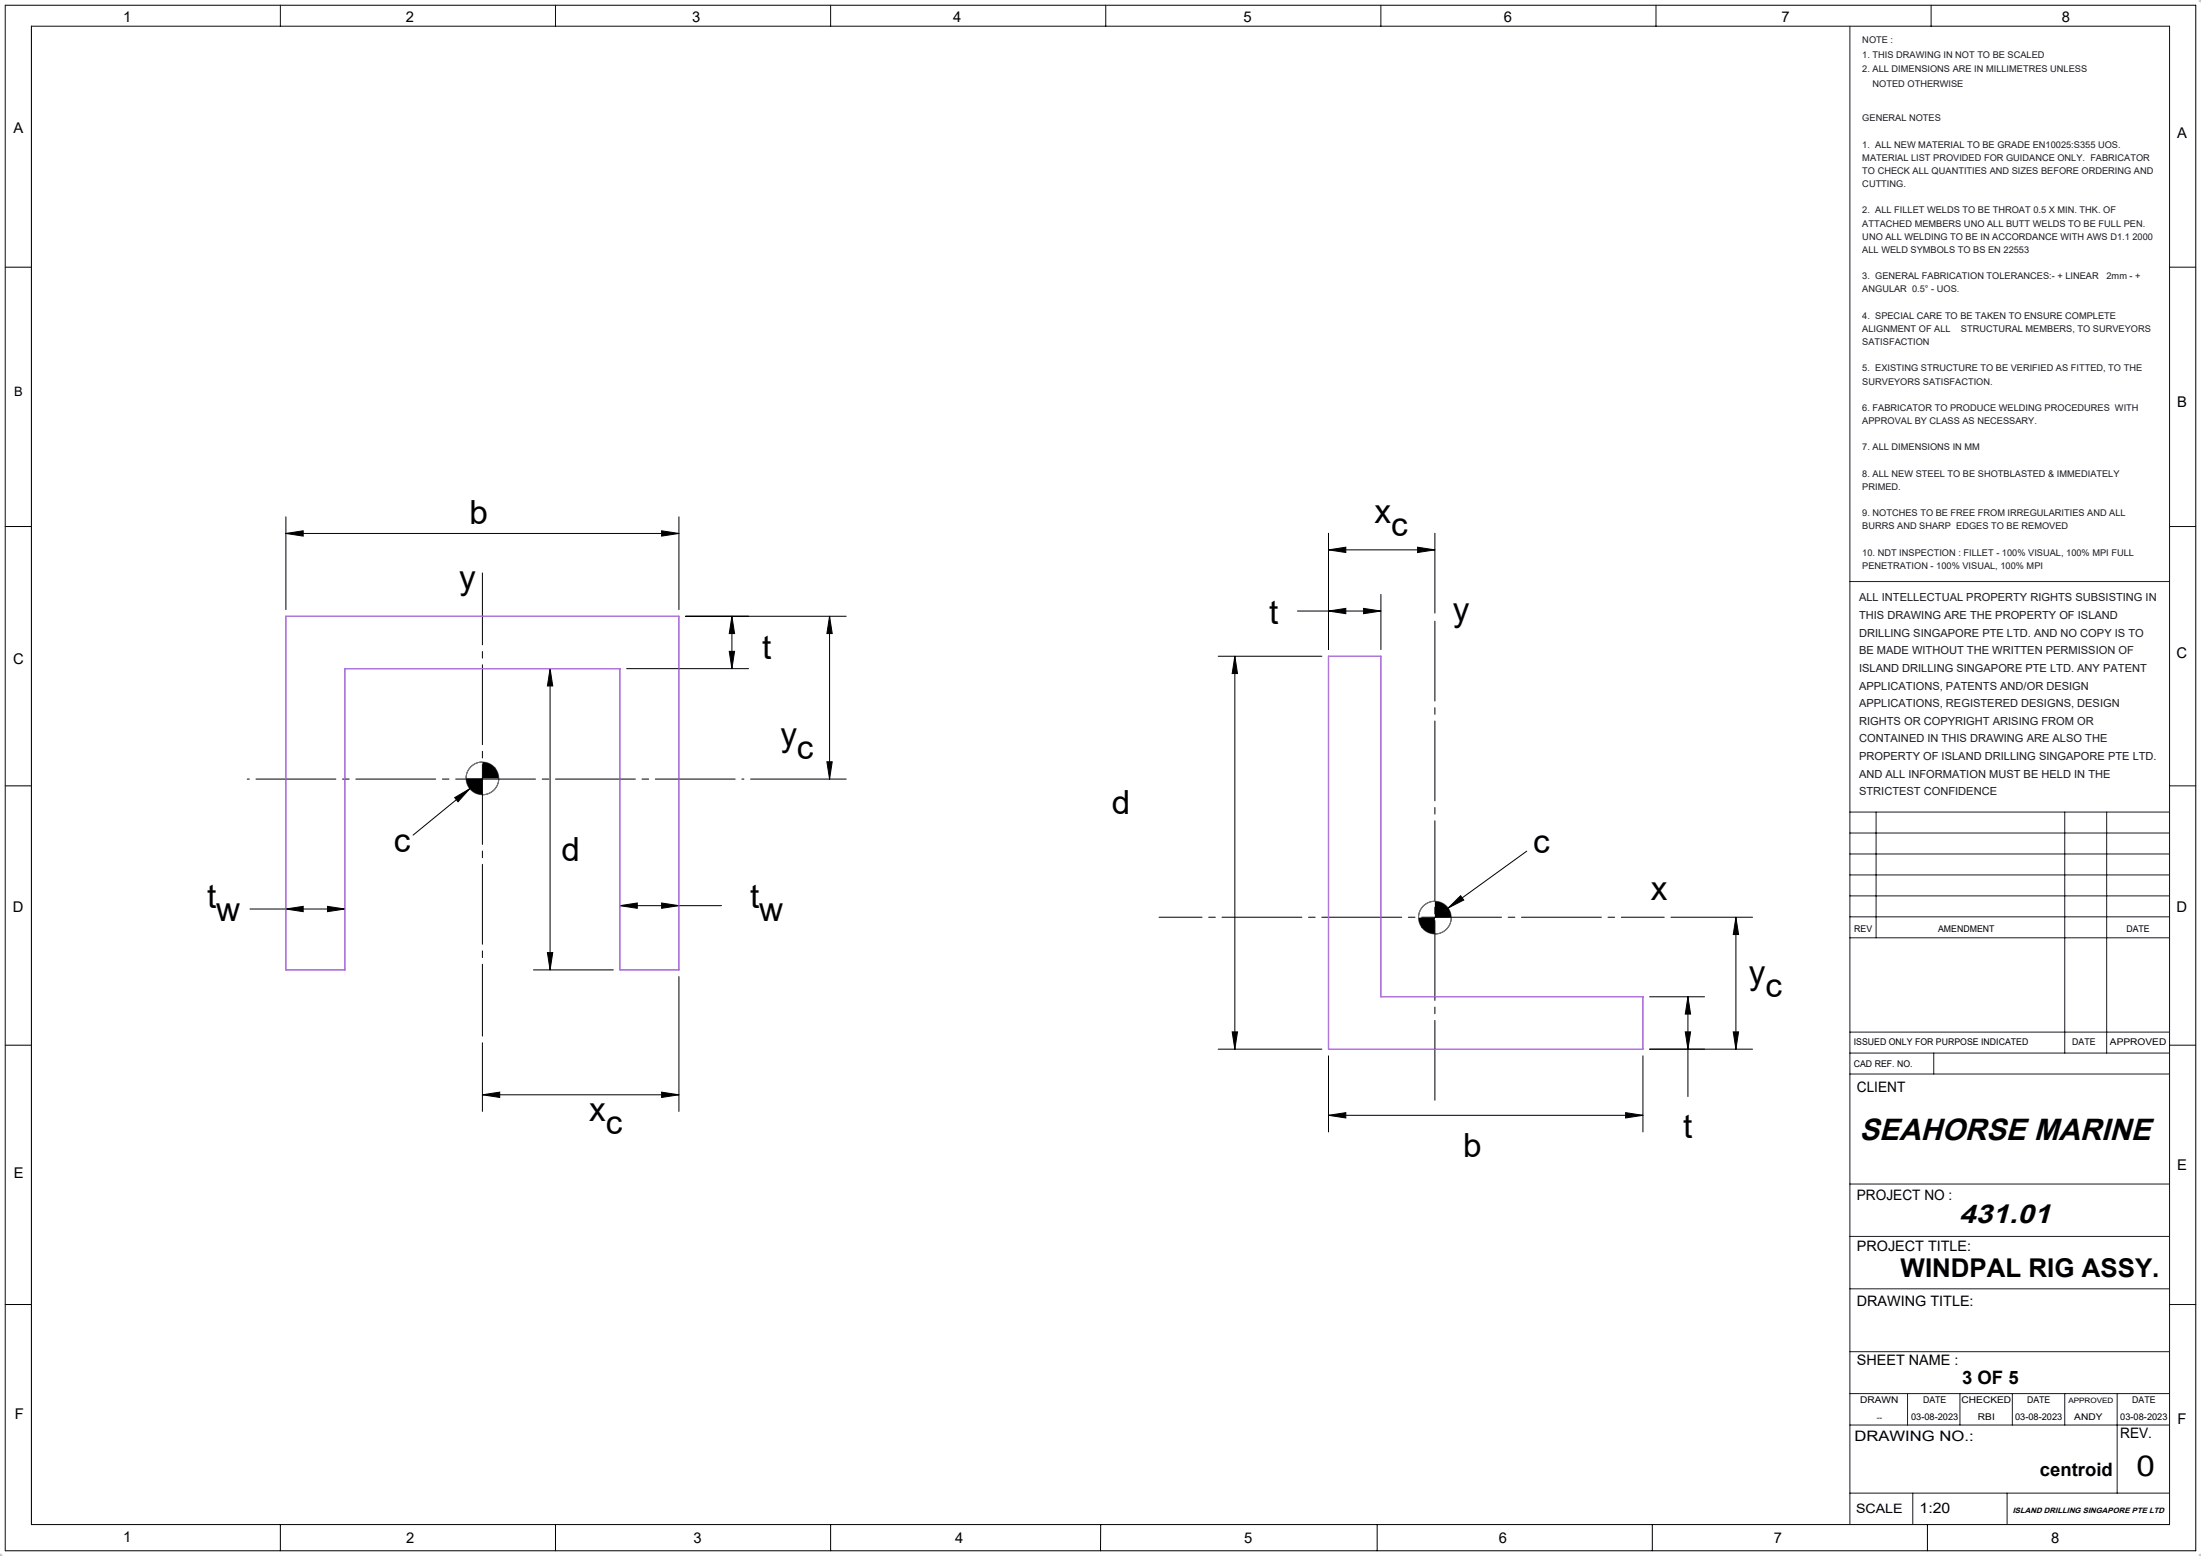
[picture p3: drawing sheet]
<svg xmlns="http://www.w3.org/2000/svg" width="420mm" height="297mm" viewBox="0 0 420 297" stroke-linecap="round" stroke-linejoin="round" font-family="sans-serif">
<g fill="none" stroke="#000" stroke-width=".19">
<path d="M1 1h418v295h-418M1 51h5M54.6 98.6v17.8M129.6 98.6v17.8M1 100.5h5M54.6 101.8l3.3-.5v1zM54.6 101.8h75M126.3 101.3l3.3 .5-3.3 .5zM130.8 117.6h30.7M139.7 117.6v10M139.7 117.6l.5 3.3h-1zM158.3 117.6v31.1"/>
<path d="M158.3 117.6l.5 3.3h-1zM247.6 116.6h15.9M253.5 105l3.3-.6v1.1zM253.5 116.6l3.3-.5v1zM253.5 101.8v22.2M253.5 105h20.3M260.2 116.1l3.3 .5-3.3 .5zM263.5 113.5v10.5M270.5 104.4l3.3 .6-3.3 .5zM273.8 101.8v15.2M105 127.6v57.5M105 127.6l.5 3.3h-1z"/>
<path d="M119.6 127.6h23.2M139.2 124.3h1l-.5 3.3zM232.5 125.3h19.7M235.6 125.3l.5 3.3h-1zM235.6 125.3v75M1 150h5M86.8 152.3l2.8-1.7-2.2 2.4zM92.1 145.4a3.1 3.1 0 0 0-3.2 3.2M94.5 146.6l-15.7 12.8M95.2 148.6a3.1 3.1 0 0 1-3.1 3.1M143.2 148.7h18.3M157.8 145.4h1l-.5 3.3z"/>
<path d="M47.7 173.5h18.1M54.6 173.5l3.3-.5v1zM62.5 173l3.3 .5-3.3 .5zM118.3 172.9l3.3-.5v1zM118.3 172.9h19.4M126.3 172.4l3.3 .5-3.3 .5zM273.8 172a3.1 3.1 0 0 0-3.1 3.2M276.3 173.3l2.4-2.3 .6 .8zM276.9 175.2a3.1 3.1 0 0 1-3.1 3.1M291.3 162.5l-20 14.5M318.9 175.1h15.5M331.2 175.1l.6 3.3h-1.1z"/>
<path d="M331.2 175.1v25.2M1 199.5h5M92.1 199v13.1M101.8 185.1h15.2M104.5 181.8h1l-.5 3.3zM129.6 186.4v25.7M235.1 197h1l-.5 3.3zM314.8 190.3h10.5M321.6 197h1l-.5 3.3zM322.1 190.3v19M322.1 190.3l.5 3.3h-1zM330.7 197h1.1l-.6 3.3z"/>
<path d="M92.1 209l3.3-.5v1zM92.1 209h37.5M126.3 208.5l3.3 .5-3.3 .5zM232.5 200.3h19.7M253.5 212.9l3.3-.5v1zM253.5 201.5v14.6M253.5 212.9h60M310.2 212.4l3.3 .5-3.3 .5zM313.5 201.5v14.6M314.8 200.3h19.6M1 249h5M6 291h408"/>
<path d="M53.5 291v5M106 291v5M158.5 291v5M210 291v5M262.8 291v5M315.3 291v5M367.8 291v5"/>
</g>
<g fill="none" stroke="#808080" stroke-width=".19">
<circle cx="92.1" cy="148.6" r="3.1"/>
<circle cx="273.8" cy="175.2" r="3.1"/>
</g>
<path d="M419.5 0h.5M419.9 0h.1M420 -.1v.6M420 0l-.4 .4M-.1 297h.6M0 297v.1M0 296.5v.6M.4 296.6l-.4 .5M419.5 297h.5M419.6 296.6l.4 .5M420 296.5v.6M420 297v.1" fill="none" stroke="#c0c0c0" stroke-width=".19"/>
<path d="M92.1 109.4v88.4" fill="none" stroke="#000" stroke-width=".19" stroke-dasharray="15.2 1.3 1.3 1.3" stroke-dashoffset="1.5"/>
<path d="M47.2 148.7h94.8" fill="none" stroke="#000" stroke-width=".19" stroke-dasharray="15.2 1.3 1.3 1.3" stroke-dashoffset="-1.7"/>
<path d="M273.8 118.3v92" fill="none" stroke="#000" stroke-width=".19" stroke-dasharray="15.2 1.3 1.3 1.3" stroke-dashoffset="-.3"/>
<path d="M221.2 175.1h96.4" fill="none" stroke="#000" stroke-width=".19" stroke-dasharray="15.2 1.3 1.3 1.3" stroke-dashoffset="7"/>
<g fill="none" stroke="#0f0f0f" stroke-width=".19">
<path d="M1 1v295M53.5 1v4M106 1v4M158.5 1v4M211 1v4M263.5 1v4M316 1v4M368.5 1v4M414 51h5M414 100.5h5M414 150h5M414 199.5h5"/>
<path d="M414 249h5M6 291v-286h408v286"/>
</g>
<g fill="none" stroke="#191924" stroke-width=".19">
<path d="M353 5v286M353 111h61M353 155h61M353 159h61M358 155v24M394 155v46M402 155v46M353 163h61M353 167h61M353 171h61M353 175h61M353 179h61"/>
<path d="M353 197h61M353 201h61M353 205h61M369 201v4M353 226h61M353 236h61M353 258h61M353 246h61M353 266h61M353 272h61M364 266v6M374 266v6"/>
<path d="M384 266v6M394 266v6M404 266v19M353 285h61M365 285v6M383 285v6"/>
</g>
<path d="M54.6 117.6h75v67.5h-11.3v-57.5h-52.5v57.5h-11.2zM253.5 125.3h10v65h50v10h-60z" fill="none" stroke="#a147e4" stroke-width=".25"/>
<g fill="#000">
<path d="M86.8 152.3l2.8-1.7-2.2 2.4zM276.3 173.3l2.4-2.3 .6 .8z"/>
<path d="M54.6 101.8l3.3-.5v1zM126.3 101.3l3.3 .5-3.3 .5z"/>
<path d="M139.7 117.6l.5 3.3h-1zM139.2 124.3h1l-.5 3.3zM158.3 117.6l.5 3.3h-1zM157.8 145.4h1l-.5 3.3zM235.6 125.3l.5 3.3h-1zM235.1 197h1l-.5 3.3zM331.2 175.1l.6 3.3h-1.1zM330.7 197h1.1l-.6 3.3z"/>
<path d="M88.9 148.6a3.1 3.1 0 0 0 3.2 3.1v-3.1zM92.1 145.4v3.2h3.1a3.1 3.1 0 0 0-3.1-3.2zM270.7 175.2a3.1 3.1 0 0 0 3.1 3.1v-3.1zM273.8 172v3.2h3.1a3.1 3.1 0 0 0-3.1-3.2z"/>
<path d="M54.6 173.5l3.3-.5v1zM62.5 173l3.3 .5-3.3 .5zM253.5 105l3.3-.6v1.1zM270.5 104.4l3.3 .6-3.3 .5zM253.5 116.6l3.3-.5v1zM260.2 116.1l3.3 .5-3.3 .5z"/>
<path d="M118.3 172.9l3.3-.5v1zM126.3 172.4l3.3 .5-3.3 .5z"/>
<path d="M104.5 181.8h1l-.5 3.3zM105 127.6l.5 3.3h-1zM321.6 197h1l-.5 3.3zM322.1 190.3l.5 3.3h-1z"/>
<path d="M92.1 209l3.3-.5v1zM126.3 208.5l3.3 .5-3.3 .5z"/>
<path d="M253.5 212.9l3.3-.5v1zM310.2 212.4l3.3 .5-3.3 .5z"/>
</g>
<g font-size="6.3">
<text x="89.6" y="100">b</text>
<text x="262.3" y="99.8">x</text>
<text x="265.4" y="102.3">c</text>
<text x="87.6" y="112.5">y</text>
<text x="242.2" y="119.2">t</text>
<text x="277.3" y="118.6">y</text>
<text x="145.4" y="125.7">t</text>
<text x="148.9" y="142.3">y</text>
<text x="152.1" y="144.8">c</text>
<text x="212.2" y="155.4">d</text>
<text x="75.1" y="162.6">c</text>
<text x="107.1" y="164.4">d</text>
<text x="292.6" y="162.9">c</text>
<text x="39.5" y="173.4">t</text>
<text x="143.1" y="173.4">t</text>
<text x="315" y="171.8">x</text>
<text x="41.3" y="175.9">w</text>
<text x="144.9" y="175.9">w</text>
<text x="333.7" y="187.8">y</text>
<text x="336.9" y="190.3">c</text>
<text x="112.4" y="214">x</text>
<text x="115.6" y="216.5">c</text>
<text x="279.2" y="220.8">b</text>
<text x="321.2" y="217.2">t</text>
</g>
<text font-size="5.8" x="354.8" y="217.6">SEAHORSE MARINE</text>
<text font-size="5.5" x="407.7" y="281.7">0</text>
<text font-size="5.1" x="373.8" y="233.4">431.01</text>
<text font-size="4.9" x="362.7" y="243.7">WINDPAL RIG ASSY.</text>
<g font-size="3.5">
<text x="374.4" y="264.1">3 OF 5</text>
<text x="389.3" y="281.8">centroid</text>
</g>
<g font-size="2.8">
<text x="23.5" y="4.2">1</text>
<text x="77.4" y="4.2">2</text>
<text x="132.1" y="4.2">3</text>
<text x="181.9" y="4.2">4</text>
<text x="237.3" y="4.2">5</text>
<text x="287" y="4.2">6</text>
<text x="339.9" y="4.2">7</text>
<text x="393.5" y="4.2">8</text>
<text x="2.6" y="25.4">A</text>
<text x="415.4" y="26.4">A</text>
<text x="415.4" y="77.6">B</text>
<text x="415.4" y="125.5">C</text>
<text x="2.5" y="126.7">C</text>
<text x="2.4" y="174.1">D</text>
<text x="415.4" y="174.1">D</text>
<text x="2.6" y="224.8">E</text>
<text x="415.4" y="223.3">E</text>
<text x="2.8" y="270.8">F</text>
<text x="415.5" y="271.8">F</text>
<text x="23.5" y="294.3">1</text>
<text x="77.5" y="294.5">2</text>
<text x="132.3" y="294.5">3</text>
<text x="182.3" y="294.5">4</text>
<text x="237.4" y="294.5">5</text>
<text x="286" y="294.5">6</text>
<text x="338.5" y="294.5">7</text>
<text x="391.4" y="294.5">8</text>
</g>
<g font-size="2.7">
<text x="354.3" y="208.4">CLIENT</text>
<text x="354.3" y="229.1">PROJECT NO :</text>
<text x="354.3" y="238.8">PROJECT TITLE:</text>
<text x="354.3" y="249.3">DRAWING TITLE:</text>
<text x="354.3" y="260.6">SHEET NAME :</text>
<text x="353.9" y="275.1">DRAWING NO.:</text>
<text x="404.6" y="274.6">REV.</text>
<text x="366.3" y="288.7">1:20</text>
</g>
<g font-size="2.5">
<text x="2.7" y="75.6">B</text>
<text x="354.2" y="288.7">SCALE</text>
</g>
<g font-size="2.1" fill="#191924">
<text x="354.8" y="114.8">ALL INTELLECTUAL PROPERTY RIGHTS SUBSISTING IN</text>
<text x="354.8" y="118.1">THIS DRAWING ARE THE PROPERTY OF ISLAND</text>
<text x="354.8" y="121.5">DRILLING SINGAPORE PTE LTD. AND NO COPY IS TO</text>
<text x="354.8" y="124.9">BE MADE WITHOUT THE WRITTEN PERMISSION OF</text>
<text x="354.8" y="128.2">ISLAND DRILLING SINGAPORE PTE LTD. ANY PATENT</text>
<text x="354.8" y="131.6">APPLICATIONS, PATENTS AND/OR DESIGN</text>
<text x="354.8" y="135">APPLICATIONS, REGISTERED DESIGNS, DESIGN</text>
<text x="354.8" y="138.4">RIGHTS OR COPYRIGHT ARISING FROM OR</text>
<text x="354.8" y="141.7">CONTAINED IN THIS DRAWING ARE ALSO THE</text>
<text x="354.8" y="145.1">PROPERTY OF ISLAND DRILLING SINGAPORE PTE LTD.</text>
<text x="354.8" y="148.5">AND ALL INFORMATION MUST BE HELD IN THE</text>
<text x="354.8" y="151.8">STRICTEST CONFIDENCE</text>
</g>
<g font-size="1.8" fill="#191924">
<text x="355.4" y="8.2">NOTE :</text>
<text x="355.4" y="11">1. THIS DRAWING IN NOT TO BE SCALED</text>
<text x="355.4" y="13.8">2. ALL DIMENSIONS ARE IN MILLIMETRES UNLESS</text>
<text x="357.3" y="16.5">NOTED OTHERWISE</text>
<text x="355.4" y="23.1">GENERAL NOTES</text>
<text x="355.4" y="28.2">1. ALL NEW MATERIAL TO BE GRADE EN10025:S355 UOS.</text>
<text x="355.4" y="30.7">MATERIAL LIST PROVIDED FOR GUIDANCE ONLY. FABRICATOR</text>
<text x="355.4" y="33.2">TO CHECK ALL QUANTITIES AND SIZES BEFORE ORDERING AND</text>
<text x="355.4" y="35.7">CUTTING.</text>
<text x="355.4" y="40.7">2. ALL FILLET WELDS TO BE THROAT 0.5 X MIN. THK. OF</text>
<text x="355.4" y="43.2">ATTACHED MEMBERS UNO ALL BUTT WELDS TO BE FULL PEN.</text>
<text x="355.4" y="45.8">UNO ALL WELDING TO BE IN ACCORDANCE WITH AWS D1.1 2000</text>
<text x="355.4" y="48.3">ALL WELD SYMBOLS TO BS EN 22553</text>
<text x="355.4" y="53.3">3. GENERAL FABRICATION TOLERANCES:- + LINEAR</text>
<text x="402" y="53.3">2mm - +</text>
<text x="355.4" y="55.8">ANGULAR 0.5° - UOS.</text>
<text x="355.4" y="60.8">4. SPECIAL CARE TO BE TAKEN TO ENSURE COMPLETE</text>
<text x="355.4" y="63.3">ALIGNMENT OF ALL</text>
<text x="355.4" y="65.9">SATISFACTION</text>
<text x="374.2" y="63.3">STRUCTURAL MEMBERS, TO SURVEYORS</text>
<text x="355.4" y="70.9">5. EXISTING STRUCTURE TO BE VERIFIED AS FITTED, TO THE</text>
<text x="355.4" y="73.4">SURVEYORS SATISFACTION.</text>
<text x="355.4" y="78.4">6. FABRICATOR TO PRODUCE WELDING PROCEDURES WITH</text>
<text x="355.4" y="80.9">APPROVAL BY CLASS AS NECESSARY.</text>
<text x="355.4" y="86">7. ALL DIMENSIONS IN MM</text>
<text x="355.4" y="91">8. ALL NEW STEEL TO BE SHOTBLASTED &amp; IMMEDIATELY</text>
<text x="355.4" y="93.5">PRIMED.</text>
<text x="355.4" y="98.5">9. NOTCHES TO BE FREE FROM IRREGULARITIES AND ALL</text>
<text x="355.4" y="101.1">BURRS AND SHARP EDGES TO BE REMOVED</text>
<text x="355.4" y="106.1">10. NDT INSPECTION : FILLET - 100% VISUAL, 100% MPI FULL</text>
<text x="355.4" y="108.6">PENETRATION - 100% VISUAL, 100% MPI</text>
</g>
<g font-size="1.8">
<text x="353.8" y="177.8">REV</text>
<text x="369.8" y="177.8">AMENDMENT</text>
<text x="405.8" y="177.8">DATE</text>
<text x="353.7" y="199.5">ISSUED ONLY FOR PURPOSE INDICATED</text>
<text x="353.7" y="203.7">CAD REF. NO.</text>
<text x="395.4" y="199.5">DATE</text>
<text x="402.6" y="199.5">APPROVED</text>
<text x="354.9" y="267.8">DRAWN</text>
<text x="367" y="267.8">DATE</text>
<text x="374.3" y="267.8">CHECKED</text>
<text x="386.8" y="267.8">DATE</text>
<text x="406.9" y="267.8">DATE</text>
<text x="364.7" y="271.1">03-08-2023</text>
<text x="377.4" y="271.1">RBI</text>
<text x="384.5" y="271.1">03-08-2023</text>
<text x="395.8" y="271.1">ANDY</text>
<text x="404.6" y="271.1">03-08-2023</text>
</g>
<text font-size="1.5" x="384.1" y="288.7">ISLAND DRILLING SINGAPORE PTE LTD</text>
<g font-size="1.4">
<text x="394.7" y="267.8">APPROVED</text>
<text x="358.2" y="271.1">--</text>
</g>
</svg>
